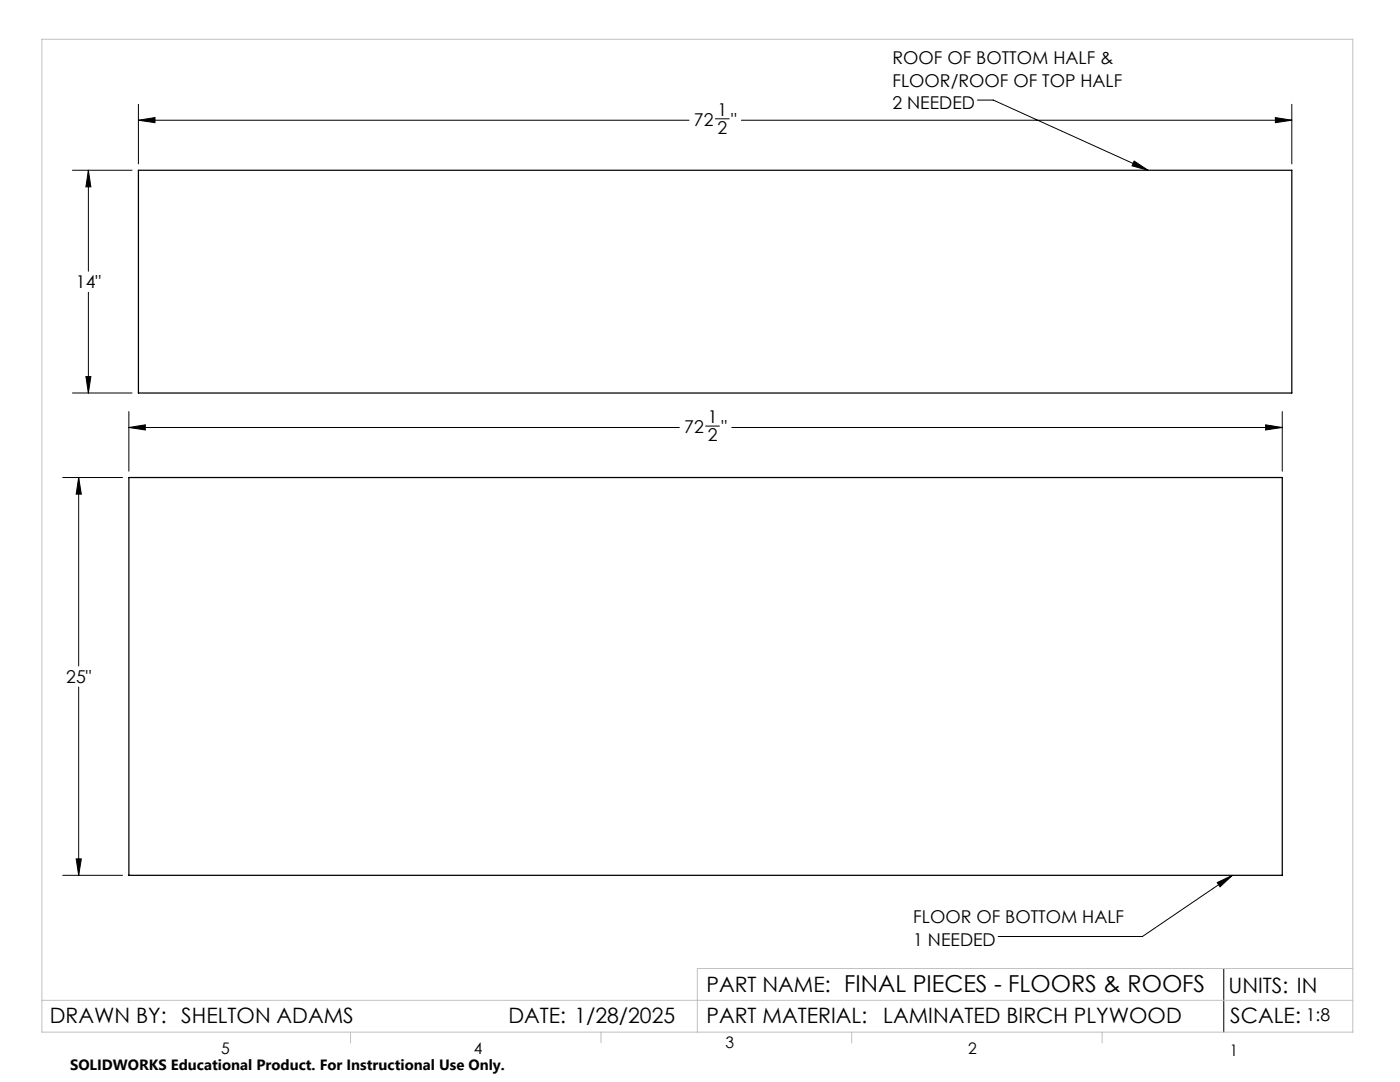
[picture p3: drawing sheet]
<svg xmlns="http://www.w3.org/2000/svg" width="279mm" height="216mm" viewBox="0 0 279 216" stroke-linecap="round" stroke-linejoin="round" font-family="sans-serif">
<path d="M27.6 34h230.2v44.4h-230.2zM25.7 95.3h230.2v79.4h-230.2z" fill="none" stroke="#000" stroke-width=".25"/>
<g fill="none" stroke="#000" stroke-width=".2">
<path d="M195.1 20h3.1l30.9 14M14.5 34h11.9M17.6 34l.5 3.3h-1zM17.6 34v20.1M27.6 24l3.3-.5v1zM27.6 20.8v11.9M27.6 24h109.9M142.8 23.7h2.7M148 24h109.8M226.3 32.1l2.8 1.9-3.2-.9zM254.5 23.5l3.3 .5-3.3 .5zM257.8 20.8v11.9"/>
<path d="M17.6 58.3v20.1M14.5 78.4h11.9M17.1 75.1h1l-.5 3.3zM12.5 95.3h11.9M15.7 95.3l.5 3.3h-1zM15.7 95.3v37.6M25.7 85.3l3.3-.5v1zM25.7 82.1v11.9M25.7 85.3h109.9M140.8 85h2.8M146 85.3h109.9M252.6 84.8l3.3 .5-3.3 .5z"/>
<path d="M255.9 82.1v11.9M15.7 137.1v37.6M12.5 174.7h11.9M15.2 171.4h1l-.5 3.3zM242.9 176.1l3.1-1.4-2.5 2.3zM246 174.7l-18 12.2h-28.8M244.2 193.3v12.7"/>
</g>
<path d="M8.4 7.8h261.6v198.2h-261.6zM8.4 199.6h261.6M270 193.3h-130.8v12.7M70 206v2.1M119.9 206v2.1M170 206v2.1M220 206v2.1" fill="none" stroke="#c0c0c0" stroke-width=".2"/>
<path d="M254.5 23.5l3.3 .5-3.3 .5zM27.6 24l3.3-.5v1zM17.6 34l.5 3.3h-1zM17.1 75.1h1l-.5 3.3zM226.3 32.1l2.8 1.9-3.2-.9zM252.6 84.8l3.3 .5-3.3 .5zM25.7 85.3l3.3-.5v1zM15.7 95.3l.5 3.3h-1zM15.2 171.4h1l-.5 3.3zM242.9 176.1l3.1-1.4-2.5 2.3z" fill="#000"/>
<g font-size="4.2">
<text x="141" y="198">PART NAME: FINAL PIECES - FLOORS &amp; ROOFS</text>
<text x="245.2" y="198.1">UNITS: IN</text>
<text x="10" y="204.1">DRAWN BY: SHELTON ADAMS</text>
<text x="101.5" y="204.1">DATE: 1/28/2025</text>
<text x="141" y="204.1">PART MATERIAL:</text>
<text x="176.3" y="204.1">LAMINATED BIRCH PLYWOOD</text>
<text x="245.5" y="204.2">SCALE:</text>
</g>
<g font-size="3.5">
<text x="178.1" y="12.8">ROOF OF BOTTOM HALF &amp;</text>
<text x="178.1" y="17.3">FLOOR/ROOF OF TOP HALF</text>
<text x="143.2" y="23.2">1</text>
<text x="178.1" y="21.8">2 NEEDED</text>
<text x="138.5" y="25.2">72</text>
<text x="143.2" y="26.8">2</text>
<text x="145.9" y="25.2">&quot;</text>
<text x="15.2" y="57.5">14&quot;</text>
<text x="136.6" y="86.5">72</text>
<text x="141.3" y="84.5">1</text>
<text x="141.3" y="88.1">2</text>
<text x="144" y="86.5">&quot;</text>
<text x="13.2" y="136.3">25&quot;</text>
<text x="182.3" y="184.2">FLOOR OF BOTTOM HALF</text>
<text x="182.3" y="188.8">1 NEEDED</text>
<text x="260.6" y="203.8">1:8</text>
</g>
<g font-size="3.2">
<text x="144.8" y="209.2">3</text>
<text x="44.2" y="210.4">5</text>
<text x="94.6" y="210.3">4</text>
<text x="193.2" y="210.3">2</text>
<text x="245.4" y="210.6">1</text>
</g>
<text font-size="3" x="14" y="213.5">SOLIDWORKS Educational Product. For Instructional Use Only.</text>
</svg>
